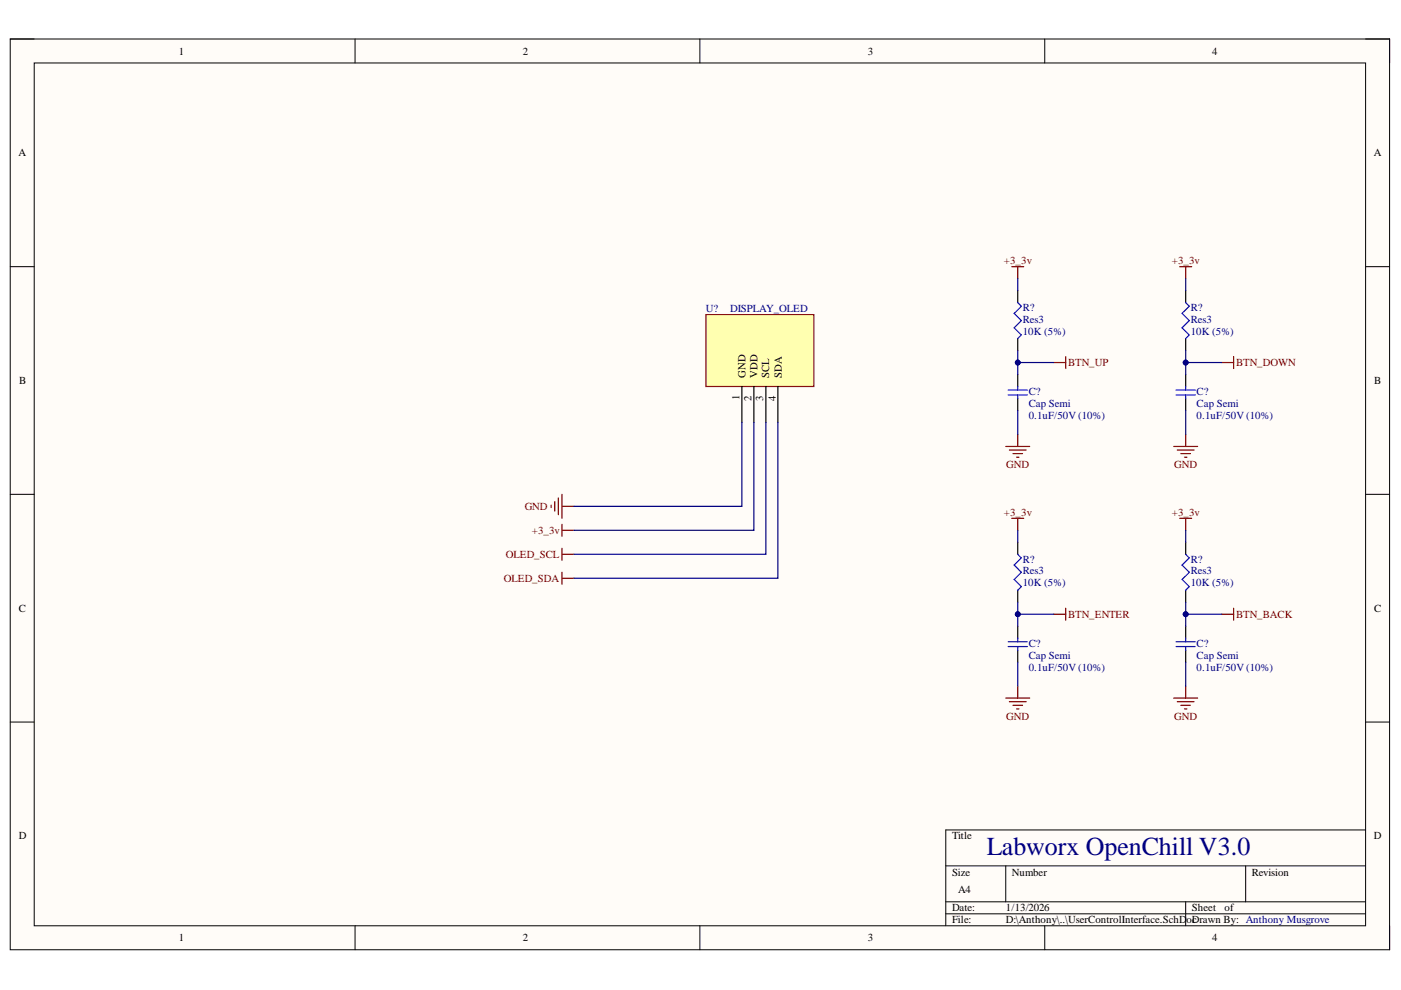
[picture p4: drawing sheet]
<svg xmlns="http://www.w3.org/2000/svg" width="297mm" height="210mm" viewBox="0 0 297 210" stroke-linecap="round" stroke-linejoin="round" font-family="sans-serif">
<path d="M2.2 8.3h292.4v193.1h-292.4z" fill-rule="evenodd" fill="#fffcf8"/>
<path d="M2.2 8.3h292.4v193.1h-292.4z" fill="none" stroke="#000" stroke-width=".21"/>
<path d="M7.3 13.4h282.2v182.9h-282.2z" fill-rule="evenodd" fill="#fffcf8"/>
<g fill="none" stroke="#000" stroke-width=".21">
<path d="M2.2 8.3h5.1M7.3 13.4h282.2v182.9h-282.2zM75.3 8.3v5M148.4 8.3v5M221.5 8.3v5.1M289.5 8.3h5.1v5.1M2.2 56.5h5.1M289.5 56.5h5.1M2.2 104.8h5.1M289.5 104.8h5.1M2.2 153.1h5.1M289.5 153.1h5.1"/>
<path d="M289.5 176h-89v20.3M75.3 196.3v5.1M148.4 196.3v5.1M200.5 183.6h89M200.5 191.2h89M200.5 193.8h89M213.2 183.6v7.6M221.5 196.3v5.1M251.4 191.2v5.1M264.1 183.6v7.6M294.6 196.3v5.1"/>
</g>
<path d="M149.7 66.7h22.8v15.2h-22.8z" fill-rule="evenodd" fill="#ffffb0"/>
<g fill="none" stroke="#800000" stroke-width=".25">
<path d="M214.5 56.5h2.6M215.8 56.5v2.6M250.1 56.5h2.6M251.4 56.5v2.6M149.7 66.7h22.8v15.2h-22.8zM223.4 76.9h2.6M226 75.6v2.5M259 76.9h2.6M261.6 75.6v2.5M213.2 94.7h5.1M214 95.4h3.6M214.8 96.2h2"/>
<path d="M215.5 96.9h.5M215.8 92.1v2.6M248.8 94.7h5.1M249.6 95.4h3.6M250.4 96.2h2M251.1 96.9h.5M251.4 92.1v2.6M116.9 107.1v.5M117.6 106.3v2.1M118.4 105.6v3.5M119.1 104.8v5.1M119.1 111.2v2.5"/>
<path d="M119.1 116.3v2.5M119.1 112.4h2.6M119.1 107.4h2.6M119.1 117.5h2.6M214.5 109.9h2.6M215.8 109.9v2.5M250.1 109.9h2.6M251.4 109.9v2.5M119.1 121.3v2.6M119.1 122.6h2.6M223.4 130.2h2.6M226 129v2.5"/>
<path d="M259 130.2h2.6M261.6 129v2.5M213.2 148h5.1M214 148.8h3.6M214.8 149.5h2M215.5 150.3h.5M215.8 145.5v2.5M248.8 148h5.1M249.6 148.8h3.6M250.4 149.5h2M251.1 150.3h.5M251.4 145.5v2.5"/>
</g>
<g fill="none" stroke="#000" stroke-width=".25">
<path d="M215.8 61.6v2.6M215.8 71.8v2.5M215.8 79.4v2.5M251.4 61.6v2.6M251.4 71.8v2.5M251.4 79.4v2.5M157.3 81.9v7.7M159.8 81.9v7.7M162.4 81.9v7.7M164.9 81.9v7.7M215.8 84.5v2.5M251.4 84.5v2.5"/>
<path d="M215.8 115v2.5M251.4 115v2.5M215.8 125.1v2.6M215.8 132.8v2.5M215.8 137.9v2.5M251.4 125.1v2.6M251.4 132.8v2.5M251.4 137.9v2.5"/>
</g>
<g fill="none" stroke="#00f" stroke-width=".25">
<path d="M215.8 64.2l.7 .7-1.5 1.5 1.5 1.6-1.5 1.5 1.5 1.5-.7 .8M251.4 64.2l.8 .7-1.6 1.5 1.6 1.6-1.6 1.5 1.6 1.5-.8 .8M213.8 82.7h4M213.8 83.7h4M215.8 81.9v.8M215.8 83.7v.8M249.3 82.7h4.1M249.3 83.7h4.1M251.4 81.9v.8M251.4 83.7v.8M215.8 117.5l.7 .8-1.5 1.5 1.5 1.5-1.5 1.6 1.5 1.5-.7 .7M251.4 117.5l.8 .8-1.6 1.5 1.6 1.5-1.6 1.6 1.6 1.5-.8 .7"/>
<path d="M213.8 136.1h4M213.8 137.1h4M215.8 135.3v.8M215.8 137.1v.8M249.3 136.1h4.1M249.3 137.1h4.1M251.4 135.3v.8M251.4 137.1v.8"/>
</g>
<path d="M251.4 127.7v5.1" fill="none" stroke="#000080" stroke-width=".25"/>
<circle cx="251.4" cy="130.2" r=".51" fill="#000080"/>
<circle cx="251.4" cy="130.2" r=".51" fill="none" stroke="#000080" stroke-width=".21"/>
<path d="M157.3 89.6v17.8h-35.6M159.8 89.6v22.8h-38.1M162.4 89.6v27.9h-40.7M164.9 89.6v33h-43.2M215.8 130.2h7.6" fill="none" stroke="#000080" stroke-width=".25"/>
<circle cx="215.8" cy="130.2" r=".51" fill="#000080"/>
<circle cx="215.8" cy="130.2" r=".51" fill="none" stroke="#000080" stroke-width=".21"/>
<path d="M215.8 76.9h7.6" fill="none" stroke="#000080" stroke-width=".25"/>
<circle cx="215.8" cy="76.9" r=".51" fill="#000080"/>
<circle cx="215.8" cy="76.9" r=".51" fill="none" stroke="#000080" stroke-width=".21"/>
<path d="M251.4 130.2h7.6" fill="none" stroke="#000080" stroke-width=".25"/>
<circle cx="251.4" cy="130.2" r=".51" fill="#000080"/>
<circle cx="251.4" cy="130.2" r=".51" fill="none" stroke="#000080" stroke-width=".21"/>
<path d="M251.4 76.9h7.6" fill="none" stroke="#000080" stroke-width=".25"/>
<circle cx="251.4" cy="76.9" r=".51" fill="#000080"/>
<circle cx="251.4" cy="76.9" r=".51" fill="none" stroke="#000080" stroke-width=".21"/>
<path d="M215.8 127.7v5.1M215.8 140.4v5.1" fill="none" stroke="#000080" stroke-width=".25"/>
<circle cx="215.8" cy="130.2" r=".51" fill="#000080"/>
<circle cx="215.8" cy="130.2" r=".51" fill="none" stroke="#000080" stroke-width=".21"/>
<path d="M215.8 74.3v5.1M215.8 87v5.1M215.8 112.4v2.6" fill="none" stroke="#000080" stroke-width=".25"/>
<circle cx="215.8" cy="76.9" r=".51" fill="#000080"/>
<circle cx="215.8" cy="76.9" r=".51" fill="none" stroke="#000080" stroke-width=".21"/>
<path d="M215.8 59.1v2.5M251.4 74.3v5.1M251.4 87v5.1M251.4 112.4v2.6M251.4 140.4v5.1" fill="none" stroke="#000080" stroke-width=".25"/>
<circle cx="251.4" cy="76.9" r=".51" fill="#000080"/>
<circle cx="251.4" cy="76.9" r=".51" fill="none" stroke="#000080" stroke-width=".21"/>
<path d="M251.4 59.1v2.5" fill="none" stroke="#000080" stroke-width=".25"/>
<text font-size="5.5" fill="#000080" x="209.2" y="181.3">Labworx OpenChill V3.0</text>
<g font-size="2.3">
<text x="37.9" y="11.6">1</text>
<text x="110.8" y="11.6">2</text>
<text x="184" y="11.6">3</text>
<text x="257" y="11.6">4</text>
<text x="3.9" y="33.1">A</text>
<text x="291.3" y="33.1">A</text>
<text x="4.1" y="81.4">B</text>
<text x="158" y="80.1" transform="rotate(-90 158 80.1)">GND</text>
<text x="160.6" y="80.1" transform="rotate(-90 160.6 80.1)">VDD</text>
<text x="163.1" y="80.1" transform="rotate(-90 163.1 80.1)">SCL</text>
<text x="165.7" y="80.1" transform="rotate(-90 165.7 80.1)">SDA</text>
<text x="291.4" y="81.4">B</text>
<text x="156.8" y="84.9" transform="rotate(-90 156.8 84.9)">1</text>
<text x="159.3" y="85" transform="rotate(-90 159.3 85)">2</text>
<text x="161.8" y="84.9" transform="rotate(-90 161.8 84.9)">3</text>
<text x="164.5" y="85" transform="rotate(-90 164.5 85)">4</text>
<text x="4" y="129.7">C</text>
<text x="291.4" y="129.7">C</text>
<text x="4" y="177.9">D</text>
<text x="201.9" y="177.9">Title</text>
<text x="291.3" y="177.9">D</text>
<text x="201.9" y="185.6">Size</text>
<text x="214.5" y="185.6">Number</text>
<text x="265.4" y="185.6">Revision</text>
<text x="203.1" y="189.4">A4</text>
<text x="201.9" y="193.2">Date:</text>
<text x="201.9" y="195.8">File:</text>
<text x="213.3" y="193.2">1/13/2026</text>
<text x="213.3" y="195.8">D:\Anthony\..\UserControlInterface.SchD</text>
<text x="251.6" y="195.8">oDrawn By: Anthony Musgrove</text>
<text x="252.7" y="193.2">Sheet</text>
<text x="252.8" y="195.8">c</text>
<text x="259.7" y="193.2">of</text>
<text x="37.9" y="199.6">1</text>
<text x="110.8" y="199.6">2</text>
<text x="184" y="199.6">3</text>
<text x="257" y="199.6">4</text>
</g>
<g font-size="2.3" fill="#800000">
<text x="212.9" y="56">+3_3v</text>
<text x="248.5" y="56">+3_3v</text>
<text x="226.5" y="77.6">BTN_UP</text>
<text x="262.1" y="77.6">BTN_DOWN</text>
<text x="213.4" y="99.2">GND</text>
<text x="249" y="99.2">GND</text>
<text x="111.2" y="108.1">GND</text>
<text x="112.8" y="113.2">+3_3v</text>
<text x="212.9" y="109.4">+3_3v</text>
<text x="248.5" y="109.4">+3_3v</text>
<text x="107.3" y="118.3">OLED_SCL</text>
<text x="106.9" y="123.3">OLED_SDA</text>
<text x="226.5" y="130.9">BTN_ENTER</text>
<text x="262.1" y="130.9">BTN_BACK</text>
<text x="213.4" y="152.6">GND</text>
<text x="249" y="152.6">GND</text>
</g>
<g font-size="2.3" fill="#000080">
<text x="216.8" y="65.9">R?</text>
<text x="252.4" y="65.9">R?</text>
<text x="149.7" y="66.2">U?</text>
<text x="154.8" y="66.2">DISPLAY_OLED</text>
<text x="216.8" y="71">10K (5%)</text>
<text x="216.8" y="68.5">Res3</text>
<text x="252.4" y="71">10K (5%)</text>
<text x="252.4" y="68.5">Res3</text>
<text x="218.1" y="83.7">C?</text>
<text x="253.7" y="83.7">C?</text>
<text x="218.1" y="88.8">0.1uF/50V(10%)</text>
<text x="218.1" y="86.2">Cap Semi</text>
<text x="253.7" y="88.8">0.1uF/50V(10%)</text>
<text x="253.7" y="86.2">Cap Semi</text>
<text x="216.8" y="119.3">R?</text>
<text x="252.4" y="119.3">R?</text>
<text x="216.8" y="124.3">10K (5%)</text>
<text x="216.8" y="121.8">Res3</text>
<text x="252.4" y="124.3">10K (5%)</text>
<text x="252.4" y="121.8">Res3</text>
<text x="218.1" y="137.1">C?</text>
<text x="253.7" y="137.1">C?</text>
<text x="218.1" y="142.2">0.1uF/50V(10%)</text>
<text x="218.1" y="139.6">Cap Semi</text>
<text x="253.7" y="142.2">0.1uF/50V(10%)</text>
<text x="253.7" y="139.6">Cap Semi</text>
</g>
</svg>
